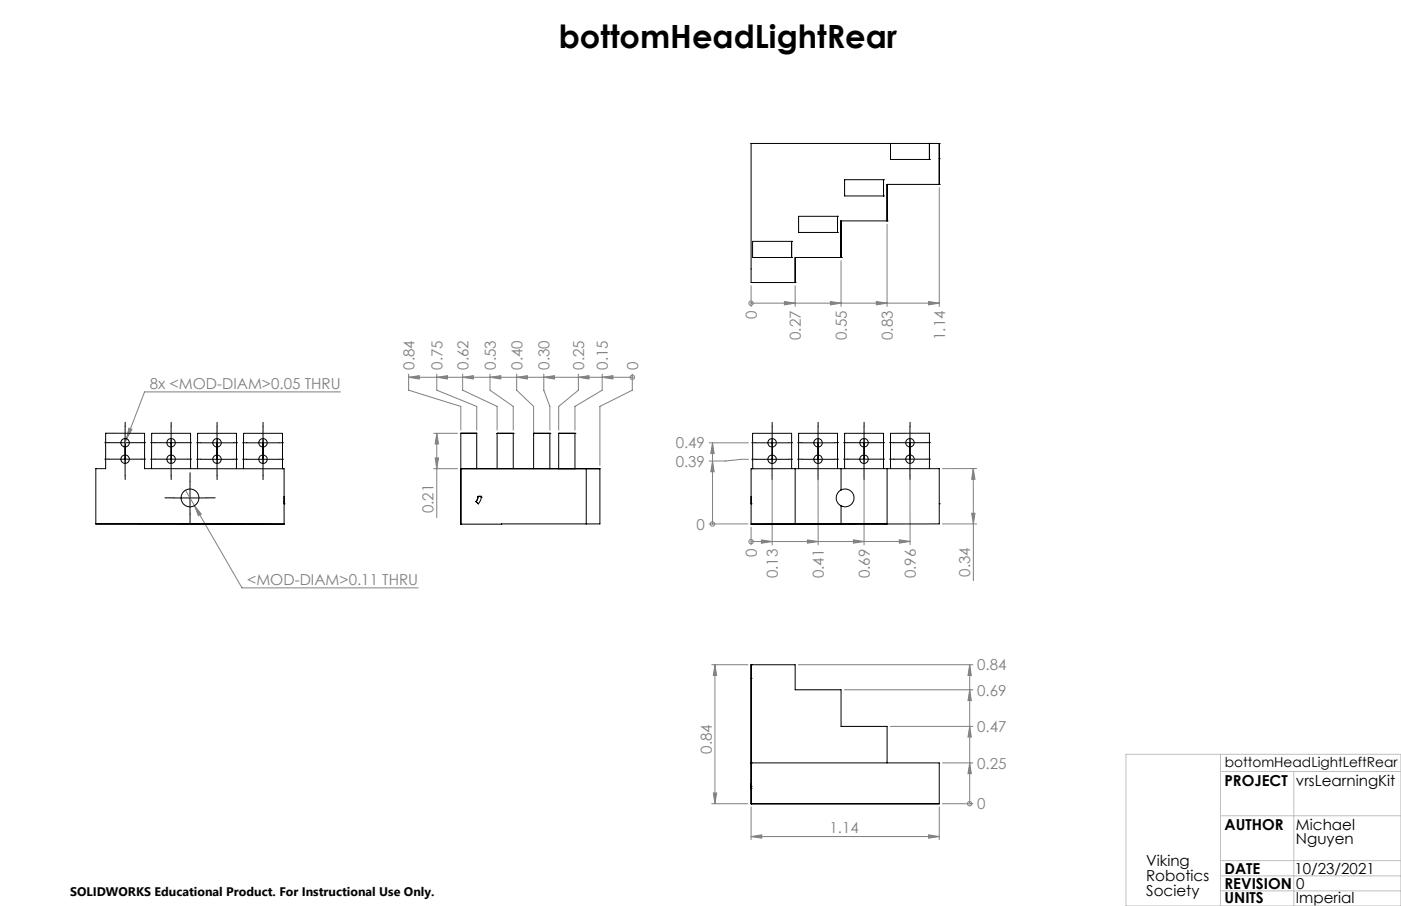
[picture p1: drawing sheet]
<svg xmlns="http://www.w3.org/2000/svg" width="432mm" height="279mm" viewBox="0 0 432 279" stroke-linecap="round" stroke-linejoin="round" font-family="sans-serif">
<g fill="none" stroke="#808080" stroke-width=".31">
<path d="M289.5 57.9v36.6M273.4 69.1v25.4M231.5 93.5h.1M231.5 88.1v6.4M231.5 93.5h58M241.8 93l3.3 .5-3.3 .5zM245.1 88.1v6.4M255.9 93l3.3 .5-3.3 .5zM259.2 80.4v14.1M270.1 93l3.3 .5-3.3 .5zM286.2 93l3.3 .5-3.3 .5zM125.9 116.3h69"/>
<path d="M125.9 115.4v4.9l16.1 5v7.3M125.9 116.3l3.3-.4v1zM134.6 115.4v4.9l12.3 5v7.3M134.6 116.3l3.3-.4v1zM142.6 115.4v4.9l10.6 5v7.3M142.6 116.3l3.3-.4v1zM151 115.4v4.9l7.2 5v7.3M151 116.3l3.3-.4v1zM159.2 115.4v4.9l5.3 5v8.9M159.2 116.3l3.3-.4v1zM167.6 115.4v4.9l1.9 5v7.3M167.6 116.3l3.3-.4v1z"/>
<path d="M178.3 115.4v4.9l-6.1 5v7.3M178.3 116.3l3.2-.4v1zM185.6 115.4v4.9l-8.4 5v7.3M185.6 116.3l3.3-.4v1zM194.9 116.3h.1M194.9 115.4v4.9l-10 5v18.2M39 135.3l-.9 2.5M39.7 132l1 .4-1.7 2.9zM105 120.9h-60.4l-5.6 14.4M133.6 133.6h7.4M134.6 133.6l.5 3.3h-1zM134.6 133.6v26.1"/>
<path d="M218.6 136.6h12.1M219.6 136.6l.5 3.3h-1zM219.6 136.6v25M57.2 151.2l17.4 30.1h54.3M59.9 155.9l2.1 2.6-.9 .5zM133.6 144.5h7.4M134.1 141.2h1l-.5 3.3zM219.6 142.2l.5 3.3h-1zM230.7 141.6h-2.1l-5 .6h-5M238 142.6v25.4M252.1 142.6l.1 25.4M266.3 142.6v25.4"/>
<path d="M280.5 142.6v25.4M299.5 158.3h1l-.5 3.3zM300 144.5v17.1M300 144.5l.5 3.3h-1zM301 144.5h-10.5M218.6 161.6h11.9M219.6 161.6h.1M231.5 167h.1M231.5 162.6v5.4M234.7 166.5l3.3 .5-3.3 .5zM248.8 166.5l3.4 .5-3.4 .5zM263 166.5l3.3 .5-3.3 .5z"/>
<path d="M277.2 166.5l3.3 .5-3.3 .5zM280.5 167h-49M290.5 161.6h10.5M300 161.6v17.5M219.4 205h11.1M220.3 205l.6 3.3h-1zM220.3 205v42.9M246.1 205h53.8M260.2 212.7h39.7M298.9 212.7l.5 3.3h-1.1zM298.9 205l.5 3.3h-1.1zM298.9 205v42.9"/>
<path d="M274.4 224h25.5M290.5 235.3h9.4M298.9 235.3l.5 3.3h-1.1zM298.9 224l.5 3.3h-1.1zM219.4 247.9h11.1M219.9 244.5h1l-.6 3.4zM231.5 258l3.3-.5v1zM231.5 248.8v10.2M231.5 258h58M286.2 257.5l3.3 .5-3.3 .5zM289.5 248.9v10.1M290.5 247.9h9.4"/>
<path d="M298.9 247.9h.1"/>
<circle cx="231.5" cy="93.5" r=".68"/>
<circle cx="194.9" cy="116.4" r=".68"/>
<circle cx="219.6" cy="161.6" r=".68"/>
<circle cx="231.5" cy="167" r=".68"/>
<circle cx="298.9" cy="247.8" r=".68"/>
</g>
<g fill="none" stroke="#000" stroke-width=".31" stroke-dasharray="15.2 1.3 1.3 1.3">
<path d="M33.6 136.5h-1.3M38.6 136.6v-1.3M38.6 131.5v-1.3M43.6 136.5h1.3M47.7 136.5h-1.3M52.7 131.5v-1.3M52.7 136.6v-1.3M57.7 136.5h1.3M61.9 136.5h-1.3M66.9 136.6v-1.3M66.9 131.5v-1.3M71.9 136.5h1.3"/>
<path d="M76.1 136.5h-1.3M81.1 136.6v-1.3M81.1 131.5v-1.3M86.1 136.5h1.3M233 136.5h-1.3M238 136.6v-1.3M238 131.5v-1.3M243 136.5h1.3M247.2 136.5h-1.3M252.2 136.6v-1.3M252.2 131.5v-1.3M257.2 136.5h1.3"/>
<path d="M261.3 136.5h-1.3M266.3 131.5v-1.3M266.3 136.6v-1.3M271.3 136.5h1.3M275.5 136.5h-1.3M280.5 136.6v-1.3M280.5 131.5v-1.3M285.5 136.5h1.3M33.6 141.6h-1.3M38.6 146.6v1.3M38.6 141.5v1.3M43.6 141.6h1.3"/>
<path d="M47.7 141.6h-1.3M52.7 141.5v1.3M52.7 146.6v1.3M53.6 153.5h-2.8M57.7 141.6h1.3M58.6 148.5v-2.7M58.6 158.5v2.8M61.9 141.6h-1.3M63.6 153.5h2.7M66.9 146.6v1.3M66.9 141.5v1.3M71.9 141.6h1.3"/>
<path d="M76.1 141.6h-1.3M81.1 146.6v1.3M81.1 141.5v1.3M86.1 141.6h1.3M233 141.6h-1.3M238 146.6v1.3M238 141.5v1.3M243 141.6h1.3M247.2 141.6h-1.3M252.2 146.6v1.3M252.2 141.5v1.3M257.2 141.6h1.3"/>
<path d="M261.3 141.6h-1.3M266.3 141.5v1.3M266.3 146.6v1.3M271.3 141.6h1.3M275.5 141.6h-1.3M280.5 146.6v1.3M280.5 141.5v1.3M285.5 141.6h1.3"/>
</g>
<g fill="none" stroke="#000" stroke-width=".31">
<path d="M33.5 136.5h10.1M38.6 131.5v15.1M47.7 136.5h10M52.7 131.6v15M61.9 136.6h10M66.9 131.6v15M76.1 136.6h9.9M81.1 131.6v15M233 136.6h10M238 131.6v15M247.1 136.6h10M252.1 131.6v15"/>
<path d="M261.3 136.5h10M266.3 131.6v15M275.4 136.5h10.1M280.5 131.5v15.1M33.5 141.6h10.1M47.7 141.6h10M53.6 153.6h10M58.6 148.6v9.9M61.9 141.6h10M76.1 141.6h9.9M233 141.6h10M247.1 141.6h10"/>
<path d="M261.3 141.6h10M275.4 141.6h10.1"/>
</g>
<path d="M347 232.6h84.8v46.8h-84.8zM376.2 232.6v46.8M376.2 237.9h55.6M398.7 237.9v41.5M376.2 251.6h55.6M376.2 265.4h55.6M376.2 270.1h55.6M376.2 274.7h55.6" fill="none" stroke="#c0c0c0" stroke-width=".31"/>
<g fill="#808080">
<path d="M219.6 142.2l.5 3.3h-1zM219.6 136.6l.5 3.3h-1z"/>
<path d="M298.9 235.3l.5 3.3h-1.1zM298.9 224l.5 3.3h-1.1zM298.9 212.7l.5 3.3h-1.1zM298.9 205l.5 3.3h-1.1z"/>
<path d="M241.8 93l3.3 .5-3.3 .5zM255.9 93l3.3 .5-3.3 .5zM270.1 93l3.3 .5-3.3 .5zM286.2 93l3.3 .5-3.3 .5z"/>
<path d="M185.6 116.3l3.3-.4v1zM178.3 116.3l3.2-.4v1zM167.6 116.3l3.3-.4v1zM159.2 116.3l3.3-.4v1zM151 116.3l3.3-.4v1zM142.6 116.3l3.3-.4v1zM134.6 116.3l3.3-.4v1zM125.9 116.3l3.3-.4v1z"/>
<path d="M234.7 166.5l3.3 .5-3.3 .5zM248.8 166.5l3.4 .5-3.4 .5zM263 166.5l3.3 .5-3.3 .5zM277.2 166.5l3.3 .5-3.3 .5z"/>
<path d="M231.5 258l3.3-.5v1zM286.2 257.5l3.3 .5-3.3 .5zM59.9 155.9l1.2 3.1 .9-.5zM39.7 132l-.7 3.3 1.7-2.9z"/>
<path d="M134.1 141.2h1l-.5 3.3zM134.6 133.6l.5 3.3h-1z"/>
<path d="M220.3 205l.6 3.3h-1zM219.9 244.5h1l-.6 3.4z"/>
<path d="M299.5 158.3h1l-.5 3.3zM300 144.5l.5 3.3h-1z"/>
</g>
<g fill="none" stroke="#000" stroke-width=".31">
<path d="M272.3 55.4h.1M272.3 55.4h-12v5h12M272.3 55.4v5M274.5 44.2v5h12M286.5 49.2h.1M286.5 44.2h.1M286.5 44.2v5M289.5 44.3h.1M289.5 56.9h.1M289.5 48.9h.1M289.5 56.9v-12.7h-58v42.9h13.6M289.5 56.9h-16.1v11.2"/>
<path d="M244 79.4h.1M244 74.4h.1M244 74.4v5M244 74.4h-12v5h12M258.1 71.7h.1M258.1 66.7h.1M258.1 66.7v5M258.1 66.7h-12v5h12M259.2 79.4h.1M259.2 79.4h-14.1v7.7M272.3 60.4h.1M273.4 68.1h.1"/>
<path d="M273.4 68.1h-14.2v11.3M245.1 87.1h.1M153.2 133.6h.1M153.2 133.6h5M153.2 133.6v10.9M158.2 133.6h.1M158.2 133.6v10.9M164.5 133.6h.1M164.5 133.6h5M164.5 133.6v10.9M169.5 133.6h.1M169.5 133.6v10.9"/>
<path d="M172.2 133.6h.1M172.2 133.6h5M172.2 133.6v11M177.2 133.6h.1M177.2 133.6v11M46.7 144.5v-10.9h12v10.9M60.9 144.5v-10.9h12v10.9M75 144.5l.1-10.9h12v11M87.6 153.1v2.3M87.6 155.4h.1M142 144.6l42.9-.1v17.1h-42.8v-17M146.7 154.7l.7 .7"/>
<path d="M146.7 154.7h.1M146.9 144.5v-10.9h-4.9l.1 28M147.3 153.1l-.1 .7-.5 .9M147.3 153.1l-.1 .6-.5 1M147.3 153.1h1M147.4 155.4h.1M148.3 153.4h.1M148.3 153.1l-.1 1-.8 1.3M148.3 153.1v.3M180.7 144.6v17M231.5 155.4h.1M231.5 153.1v2.3"/>
<path d="M244 144.5v-10.9h-12v11M245.1 144.5v17.1M246.1 144.5v-10.9h12v10.9M259.2 151.1a2.76 2.76 0 0 0 0 4.9M259.2 151.1a2.75 2.75 0 0 1 4 2.4 2.75 2.75 0 0 1-4 2.5M259.2 144.5v6.6M259.2 156v5.6M260.3 144.5v-10.9h12v10.9M273.4 144.5v17.1M274.5 144.5v-10.9h12v10.9M289.5 155.3h.1M87.6 161.6h-58.1v-17.1h3.1v-10.9h12v10.9l43 .1v17"/>
<path d="M231.5 161.6h58v-17.1l-58 .1v17M231.5 209.2h.1M231.5 205h.1M231.5 205h13.6v7.7h14.1v11.3h14.2v11.3M231.5 205v42.9M231.5 235.3h.1M231.5 235.3h58v12.6h-58M231.5 242.5v.7M231.5 241.6v.9M231.5 247.9h.1M231.5 242.5h.1M231.5 243.2h.1"/>
<path d="M231.5 242.6v.6"/>
<circle cx="38.6" cy="136.5" r="1.3"/>
<circle cx="52.7" cy="136.5" r="1.3"/>
<circle cx="66.9" cy="136.6" r="1.3"/>
<circle cx="81.1" cy="136.6" r="1.29"/>
<circle cx="238" cy="136.6" r="1.29"/>
<circle cx="252.1" cy="136.6" r="1.3"/>
<circle cx="266.3" cy="136.5" r="1.3"/>
<circle cx="280.5" cy="136.5" r="1.3"/>
<circle cx="38.6" cy="141.6" r="1.3"/>
<circle cx="52.7" cy="141.6" r="1.3"/>
<circle cx="58.6" cy="153.5" r="2.75"/>
<circle cx="66.9" cy="141.6" r="1.3"/>
<circle cx="81.1" cy="141.6" r="1.29"/>
<circle cx="238" cy="141.6" r="1.29"/>
<circle cx="252.1" cy="141.6" r="1.3"/>
<circle cx="266.3" cy="141.6" r="1.3"/>
<circle cx="280.5" cy="141.6" r="1.3"/>
</g>
<text font-size="9.9" x="172.2" y="14.7">bottomHeadLightRear</text>
<g font-size="4.7" fill="#808080">
<text x="233.3" y="98.4" transform="rotate(-90 233.3 98.4)">0</text>
<text x="246.8" y="104.8" transform="rotate(-90 246.8 104.8)">0.27</text>
<text x="261" y="104.8" transform="rotate(-90 261 104.8)">0.55</text>
<text x="275.2" y="104.8" transform="rotate(-90 275.2 104.8)">0.83</text>
<text x="291.3" y="104.8" transform="rotate(-90 291.3 104.8)">1.14</text>
<text x="46.2" y="119.8">8x &lt;MOD-DIAM&gt;0.05 THRU</text>
<text x="127.7" y="114" transform="rotate(-90 127.7 114)">0.84</text>
<text x="136.4" y="114" transform="rotate(-90 136.4 114)">0.75</text>
<text x="144.4" y="114" transform="rotate(-90 144.4 114)">0.62</text>
<text x="152.8" y="114" transform="rotate(-90 152.8 114)">0.53</text>
<text x="161" y="114" transform="rotate(-90 161 114)">0.40</text>
<text x="169.4" y="114" transform="rotate(-90 169.4 114)">0.30</text>
<text x="180" y="114" transform="rotate(-90 180 114)">0.25</text>
<text x="187.4" y="114" transform="rotate(-90 187.4 114)">0.15</text>
<text x="196.7" y="114" transform="rotate(-90 196.7 114)">0</text>
<text x="208.2" y="143.9">0.39</text>
<text x="208.2" y="138.3">0.49</text>
<text x="133.6" y="158.3" transform="rotate(-90 133.6 158.3)">0.21</text>
<text x="214.7" y="163.3">0</text>
<text x="233.3" y="171.9" transform="rotate(-90 233.3 171.9)">0</text>
<text x="239.8" y="178.4" transform="rotate(-90 239.8 178.4)">0.13</text>
<text x="253.9" y="178.3" transform="rotate(-90 253.9 178.3)">0.41</text>
<text x="268.1" y="178.3" transform="rotate(-90 268.1 178.3)">0.69</text>
<text x="282.3" y="178.3" transform="rotate(-90 282.3 178.3)">0.96</text>
<text x="299" y="177.8" transform="rotate(-90 299 177.8)">0.34</text>
<text x="76.2" y="180.3">&lt;MOD-DIAM&gt;0.11 THRU</text>
<text x="301.2" y="206.8">0.84</text>
<text x="301.2" y="214.5">0.69</text>
<text x="301.2" y="225.8">0.47</text>
<text x="219.4" y="232.5" transform="rotate(-90 219.4 232.5)">0.84</text>
<text x="301.2" y="237">0.25</text>
<text x="301.2" y="249.6">0</text>
<text x="255.6" y="256.9">1.14</text>
</g>
<g font-size="4.7">
<text x="377.4" y="242.3">PROJECT</text>
<text x="399.4" y="242.3">vrsLearningKit</text>
<text x="377.4" y="255.9">AUTHOR</text>
<text x="399.4" y="255.9">Michael</text>
<text x="399.4" y="260.4">Nguyen</text>
<text x="353.2" y="267.1">Viking</text>
<text x="377.4" y="269.5">DATE</text>
<text x="399" y="269.5">10/23/2021</text>
<text x="353.2" y="271.7">Robotics</text>
<text x="377.4" y="274">REVISION</text>
<text x="399.4" y="274">0</text>
<text x="353.2" y="276.2">Society</text>
<text x="377.4" y="278.5">UNITS</text>
<text x="399.4" y="278.5">Imperial</text>
</g>
<text font-size="4.2" x="377.5" y="236.7">bottomHeadLightLeftRear</text>
<text font-size="3.8" x="21.6" y="276.3">SOLIDWORKS Educational Product. For Instructional Use Only.</text>
</svg>
